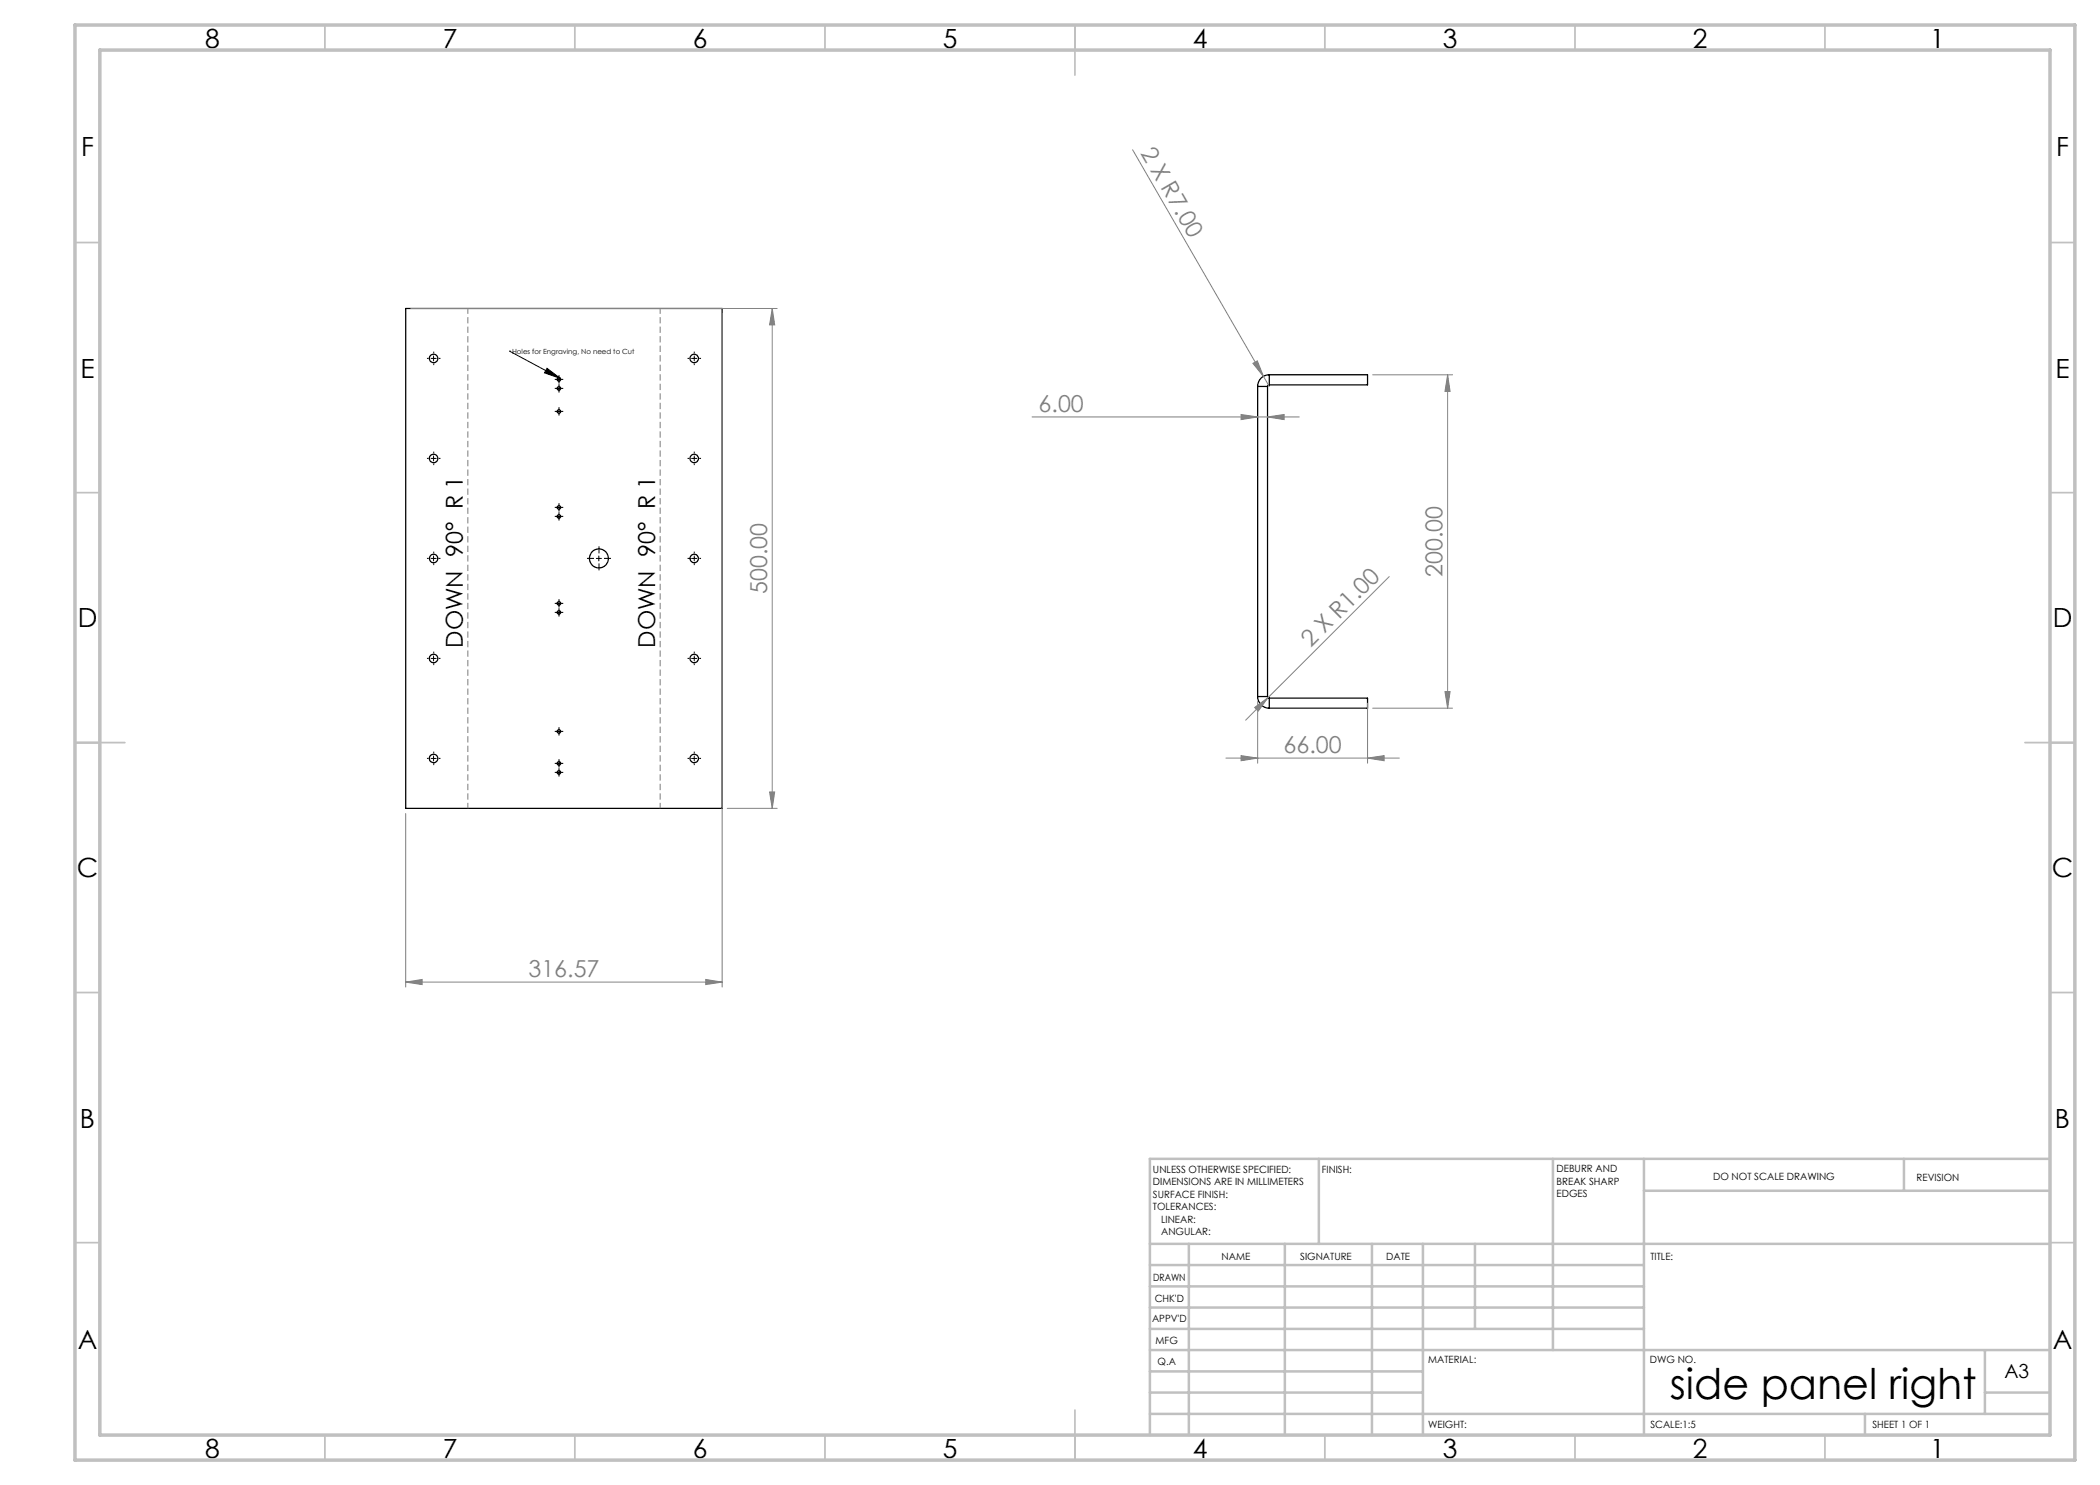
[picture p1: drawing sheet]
<svg xmlns="http://www.w3.org/2000/svg" width="420mm" height="297mm" viewBox="0 0 420 297" stroke-linecap="round" stroke-linejoin="round" font-family="sans-serif">
<g fill="none" stroke="#000" stroke-width=".25">
<path d="M81.1 61.7h63.3v100h-63.3zM251.5 77.3v62M251.5 77.3h2M253.5 77.3v62M253.9 75a2.29 2.29 0 0 0-2.4 2.3M253.9 77h-.3l-.1 .3M253.9 75v2M253.9 75h19.6v2h-19.6M251.5 139.3a2.35 2.35 0 0 0 2.4 2.3M251.5 139.3h2M253.5 139.3l.4 .3M253.9 139.6v2"/>
<path d="M253.9 139.6h19.6v2h-19.6"/>
<circle cx="86.7" cy="71.7" r=".85"/>
<circle cx="111.8" cy="77.7" r=".35"/>
<circle cx="111.8" cy="75.9" r=".35"/>
<circle cx="138.8" cy="71.7" r=".85"/>
<circle cx="86.7" cy="91.7" r=".85"/>
<circle cx="111.8" cy="82.3" r=".35"/>
<circle cx="138.8" cy="91.7" r=".85"/>
<circle cx="86.7" cy="111.7" r=".85"/>
<circle cx="111.8" cy="101.5" r=".35"/>
<circle cx="111.8" cy="103.3" r=".35"/>
<circle cx="119.8" cy="111.7" r="1.91"/>
<circle cx="138.8" cy="111.7" r=".86"/>
<circle cx="86.7" cy="131.7" r=".85"/>
<circle cx="111.8" cy="120.7" r=".35"/>
<circle cx="111.8" cy="122.5" r=".35"/>
<circle cx="138.8" cy="131.7" r=".85"/>
<circle cx="86.7" cy="151.7" r=".85"/>
<circle cx="111.8" cy="146.3" r=".35"/>
<circle cx="111.8" cy="154.5" r=".35"/>
<circle cx="111.8" cy="152.7" r=".35"/>
<circle cx="138.8" cy="151.7" r=".85"/>
</g>
<g fill="none" stroke="#808080" stroke-width=".2">
<path d="M226.5 29.9l27.4 47.4M82.1 61.7h73.3M144.4 62.7v134.7M154.4 61.7l.5 3.3h-1zM154.4 61.7v100M250.6 72.7l.9-.5 1.2 3.1zM274.5 75h16M289.5 75l.5 3.3h-1zM289.5 75v66.6M206.4 83.4h53.5M248.2 82.9l3.3 .5-3.3 .5zM253.5 83.4l3.3-.5v1z"/>
<path d="M277.8 115.3l-24.2 24.2M253.6 139.5l-4.5 4.5M289 138.3h1l-.5 3.3zM153.9 158.4h1l-.5 3.3zM245.2 151.6h34.7M248.2 151.1l3.3 .5-3.3 .5zM250.9 141.5l2.7-2-2 2.7zM251.5 140.3v12.3M273.5 151.6l3.3-.5v1zM273.5 140.6v12M274.5 141.6h16M81.1 162.7v34.7"/>
<path d="M145.5 161.7h9.9M81.1 196.4l3.3-.5v1zM81.1 196.4h63.3M141.1 195.9l3.3 .5-3.3 .5z"/>
</g>
<g fill="none" stroke="#000" stroke-width=".2">
<path d="M86.2 71.7h1M86.7 71.2v1M101.9 70.2h.1M101.9 70.2l10.1 5.5M109.4 73.7l2.6 2-3.1-1.1zM111.3 77.7h1M111.3 75.9h1M111.8 75.4v1M111.8 77.2v1M138.3 71.7h1M138.9 71.2v1M86.2 91.7h1"/>
<path d="M86.7 91.2v1M111.3 82.3h1M111.8 81.8v1M138.3 91.7h1M138.9 91.2v1M86.2 111.7h1M86.7 111.2v1M111.3 103.3h1M111.3 101.5h1M111.8 101v1M111.8 102.8v1M119.3 111.7h1"/>
<path d="M119.8 111.2v1M138.3 111.7h1M138.9 111.2v1M86.2 131.7h1M86.7 131.2v1M111.3 122.5h1M111.3 120.7h1M111.8 120.2v1M111.8 122v1M138.3 131.7h1M138.9 131.2v1M86.2 151.7h1"/>
<path d="M86.7 151.2v1M111.3 154.5h1M111.3 146.3h1M111.3 152.7h1M111.8 145.8v1M111.8 152.2v1M111.8 154v1M138.3 151.7h1M138.9 151.2v1"/>
</g>
<g fill="none" stroke="#000" stroke-width=".2" stroke-dasharray="15.2 1.3 1.3 1.3" stroke-linecap="butt">
<path d="M85.7 71.7h-.3M86.7 70.7v-.4M86.7 72.7v.3M87.7 71.7h.4M111.3 77.7h-.4M111.3 75.9h-.4M111.8 77.2v-.4M111.8 78.2v.3M111.8 75.4v-.4M111.8 76.4v.3M112.3 77.7h.3M112.3 75.9h.3"/>
<path d="M137.9 71.7h-.4M138.9 70.7v-.4M138.9 72.7v.3M139.9 71.7h.3M85.7 91.7h-.3M86.7 90.7v-.4M86.7 92.7v.3M87.7 91.7h.4M111.3 82.3h-.4M111.8 81.8v-.4M111.8 82.8v.3M112.3 82.3h.3"/>
<path d="M137.9 91.7h-.4M138.9 90.7v-.4M138.9 92.7v.3M139.9 91.7h.3M85.7 111.7h-.3M86.7 110.7v-.4M86.7 112.7v.3M87.7 111.7h.4M111.3 103.3h-.4M111.3 101.5h-.4M111.8 102.8v-.4M111.8 103.8v.3"/>
<path d="M111.8 101v-.4M111.8 102v.3M112.3 103.3h.3M112.3 101.5h.3M118.8 111.7h-1.4M119.8 110.7v-1.4M119.8 112.7v1.4M120.8 111.7h1.4M137.9 111.7h-.4M138.9 110.7v-.4M138.9 112.7v.3M139.9 111.7h.3"/>
<path d="M85.7 131.7h-.3M86.7 130.7v-.4M86.7 132.7v.3M87.7 131.7h.4M111.3 122.5h-.4M111.3 120.7h-.4M111.8 122v-.4M111.8 123v.3M111.8 120.2v-.4M111.8 121.2v.3M112.3 122.5h.3M112.3 120.7h.3"/>
<path d="M137.9 131.7h-.4M138.9 130.7v-.4M138.9 132.7v.3M139.9 131.7h.3M85.7 151.7h-.3M86.7 150.7v-.4M86.7 152.7v.3M87.7 151.7h.4M111.3 154.5h-.4M111.3 146.3h-.4M111.3 152.7h-.4M111.8 154v-.4"/>
<path d="M111.8 155v.3M111.8 145.8v-.4M111.8 146.8v.3M111.8 152.2v-.4M111.8 153.2v.3M112.3 154.5h.3M112.3 146.3h.3M112.3 152.7h.3M137.9 151.7h-.4M138.9 150.7v-.4M138.9 152.7v.3M139.9 151.7h.3"/>
</g>
<path d="M132 61.7v100M93.6 161.7v-100" fill="none" stroke="#808080" stroke-width=".2" stroke-dasharray="1.3 .6" stroke-dashoffset=".2" stroke-linecap="butt"/>
<g fill="none" stroke="#c0c0c0" stroke-width=".35">
<path d="M65 5v5M115 5v5M165 5v5M215 5v10M265 5v5M315 5v5M365 5v5M15 48.5h5M410 48.5h5M15 98.5h5M410 98.5h5M15 148.5h10"/>
<path d="M405 148.5h10M15 198.5h5M410 198.5h5M15 248.5h5M410 248.5h5M65 287v5M115 287v5M165 287v5M215 282v10M265 287v5M315 287v5M365 287v5"/>
</g>
<g fill="none" stroke="#c0c0c0" stroke-width=".5">
<path d="M263.8 231.8v17M310.6 231.8v38.2M328.8 231.8v55.2M328.8 238.2h81.2M380.8 231.8v6.4M410 231.8h-180v55.2M230 248.8h180M230 257.3h98.8M230 253h98.8M237.8 248.8v38.2M257 248.8v38.2M274.4 248.8v38.2"/>
<path d="M284.6 248.8v38.2M295 248.8v17M230 265.8h98.8M230 261.5h98.8M230 278.5h54.6M230 274.3h54.6M230 270h180M397 278.5h13M397 270v12.8M230 282.8h180M373 282.8v4.2"/>
</g>
<path d="M15 5h400v287h-400zM20 10h390v277h-390z" fill="none" stroke="#c0c0c0" stroke-width=".7"/>
<g fill="#808080">
<path d="M81.1 196.4l3.3-.5v1zM141.1 195.9l3.3 .5-3.3 .5z"/>
<path d="M153.9 158.4h1l-.5 3.3zM154.4 61.7l.5 3.3h-1z"/>
</g>
<path d="M109.4 73.7l2.6 2-3.1-1.1z" fill="#000"/>
<g fill="#808080">
<path d="M250.6 72.7l.9-.5 1.2 3.1z"/>
<path d="M250.9 141.5l2.7-2-2 2.7z"/>
<path d="M253.5 83.4l3.3-.5v1zM248.2 82.9l3.3 .5-3.3 .5z"/>
<path d="M248.2 151.1l3.3 .5-3.3 .5zM273.5 151.6l3.3-.5v1z"/>
<path d="M289 138.3h1l-.5 3.3zM289.5 75l.5 3.3h-1z"/>
</g>
<text font-size="8.5" x="334" y="279.7">side panel right</text>
<g font-size="5.3">
<text x="41" y="9.5">8</text>
<text x="88.5" y="9.5">7</text>
<text x="138.5" y="9.5">6</text>
<text x="188.5" y="9.5">5</text>
<text x="238.5" y="9.5">4</text>
<text x="288.5" y="9.5">3</text>
<text x="338.5" y="9.5">2</text>
<text x="386" y="9.5">1</text>
<text x="16.2" y="31.3">F</text>
<text x="411.2" y="31.3">F</text>
<text x="16.1" y="75.5">E</text>
<text x="411.1" y="75.5">E</text>
<text x="15.5" y="125.5">D</text>
<text x="410.5" y="125.5">D</text>
<text x="15.4" y="175.5">C</text>
<text x="410.4" y="175.5">C</text>
<text x="16" y="225.5">B</text>
<text x="411" y="225.5">B</text>
<text x="15.5" y="269.8">A</text>
<text x="410.5" y="269.8">A</text>
<text x="41" y="291.5">8</text>
<text x="88.5" y="291.5">7</text>
<text x="138.5" y="291.5">6</text>
<text x="188.5" y="291.5">5</text>
<text x="238.5" y="291.5">4</text>
<text x="288.5" y="291.5">3</text>
<text x="338.5" y="291.5">2</text>
<text x="386" y="291.5">1</text>
</g>
<g font-size="4.7" fill="#808080">
<text x="228.1" y="30.6" transform="rotate(60 228.1 30.6)">2 X R7.00</text>
<text x="207.7" y="82.4">6.00</text>
<text x="153.4" y="118.8" transform="rotate(-90 153.4 118.8)">500.00</text>
<text x="288.5" y="115.4" transform="rotate(-90 288.5 115.4)">200.00</text>
<text x="262.2" y="129.6" transform="rotate(-45 262.2 129.6)">2 X R1.00</text>
<text x="256.7" y="150.6">66.00</text>
<text x="105.7" y="195.4">316.57</text>
</g>
<g font-size="4.7">
<text x="92.6" y="129.5" transform="rotate(-90 92.6 129.5)">DOWN 90° R 1</text>
<text x="131.1" y="129.5" transform="rotate(-90 131.1 129.5)">DOWN 90° R 1</text>
</g>
<text font-size="3.9" x="400.9" y="275.5">A3</text>
<g font-size="2">
<text x="230.6" y="234.6">UNLESS OTHERWISE SPECIFIED:</text>
<text x="230.6" y="237.1">DIMENSIONS ARE IN MILLIMETERS</text>
<text x="230.6" y="239.6">SURFACE FINISH:</text>
<text x="264.4" y="234.6">FINISH:</text>
<text x="311.3" y="234.5">DEBURR AND</text>
<text x="311.3" y="237">BREAK SHARP</text>
<text x="311.3" y="239.5">EDGES</text>
<text x="342.6" y="236">DO NOT SCALE DRAWING</text>
<text x="383.3" y="236.2">REVISION</text>
<text x="230.6" y="242.1">TOLERANCES:</text>
<text x="232.2" y="244.6">LINEAR:</text>
<text x="232.2" y="247.1">ANGULAR:</text>
<text x="244.3" y="252">NAME</text>
<text x="260" y="251.9">SIGNATURE</text>
<text x="277.2" y="251.9">DATE</text>
<text x="330.1" y="251.9">TITLE:</text>
<text x="230.6" y="256.1">DRAWN</text>
<text x="230.9" y="260.3">CHK'D</text>
<text x="230.4" y="264.4">APPV'D</text>
<text x="231.1" y="268.8">MFG</text>
<text x="231.5" y="273">Q.A</text>
<text x="285.6" y="272.5">MATERIAL:</text>
<text x="330" y="272.5">DWG NO.</text>
<text x="285.6" y="285.5">WEIGHT:</text>
<text x="330.1" y="285.6">SCALE:1:5</text>
<text x="374.5" y="285.6">SHEET 1 OF 1</text>
</g>
<text font-size="1.4" x="102.4" y="70.7">Holes for Engraving, No need to Cut</text>
</svg>
